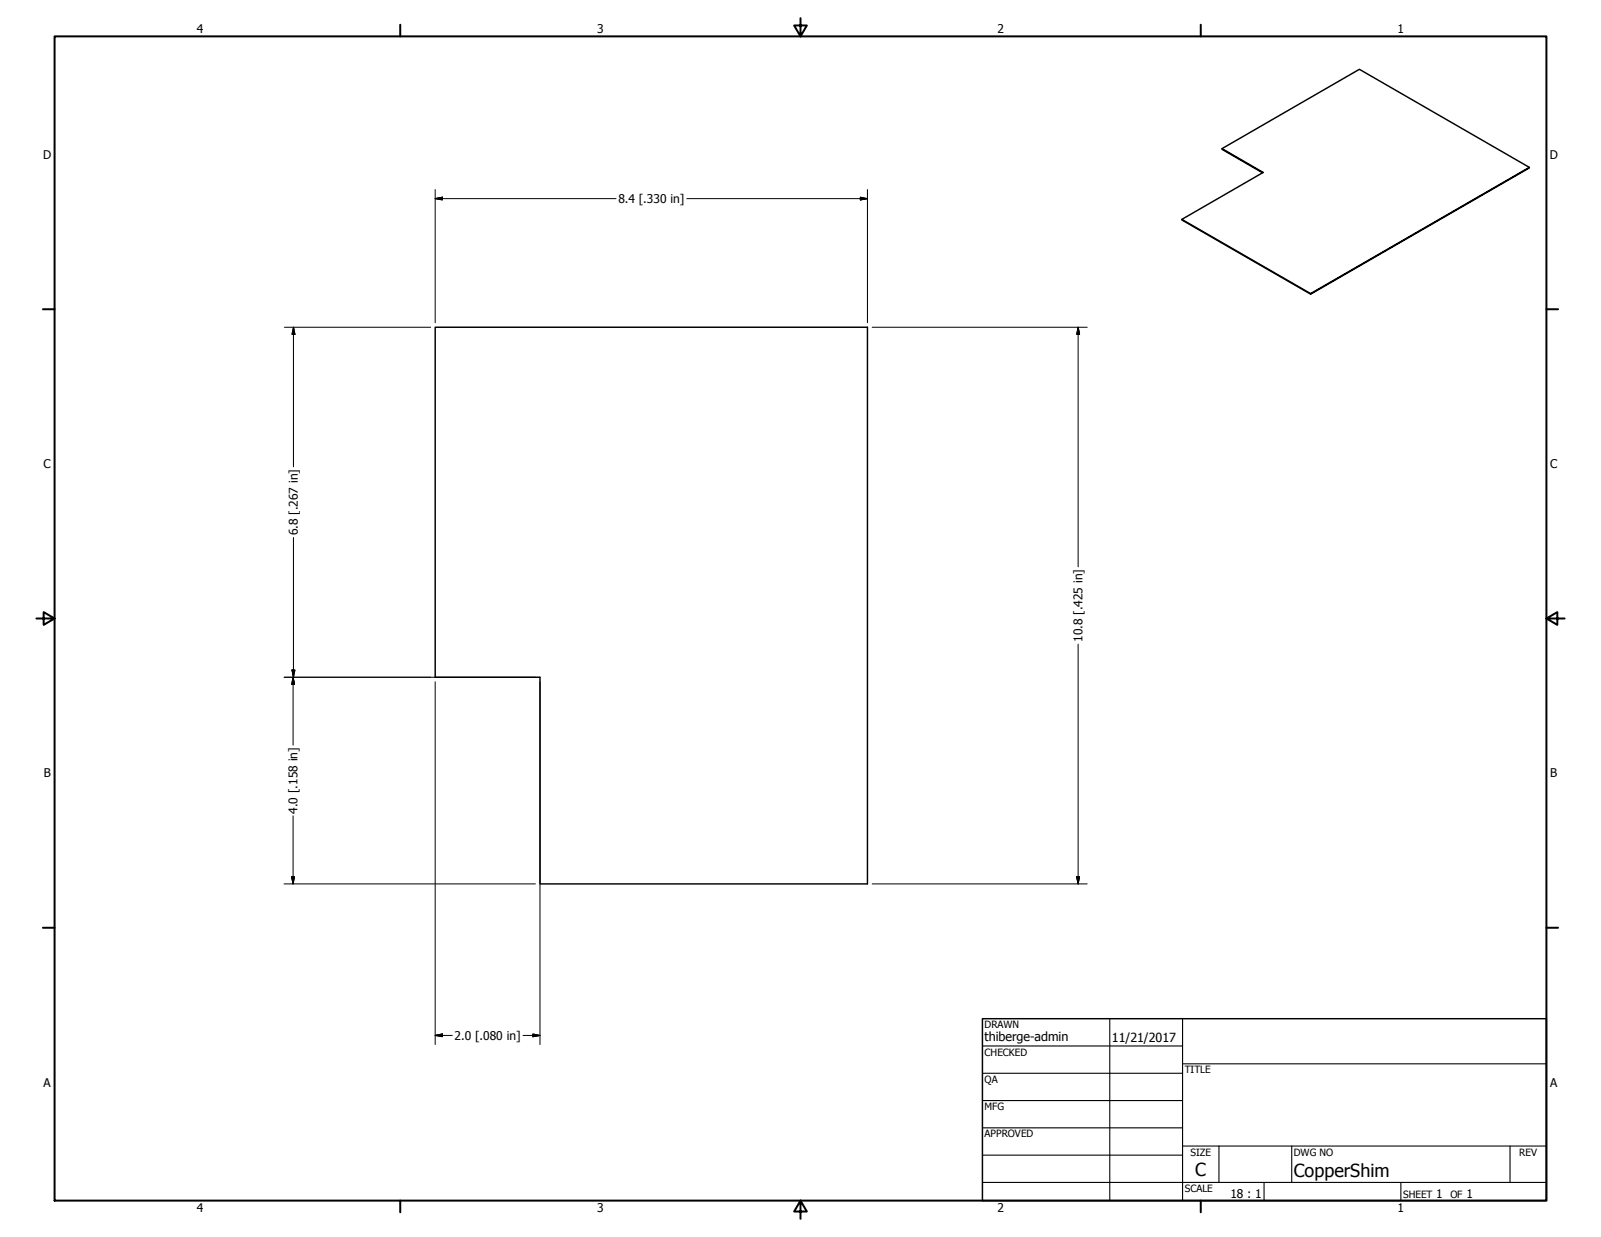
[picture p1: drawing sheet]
<svg xmlns="http://www.w3.org/2000/svg" width="559mm" height="432mm" viewBox="0 0 559 432" stroke-linecap="round" stroke-linejoin="round" font-family="sans-serif">
<!-- layer: Visible (ANSI) -->
<path d="M426.5 51.9l48-27.7 59.3 34.2M412.5 76.6l45 26.1M440.7 60.3l-14.2-8.2v-.2l14.4 8.3-28.4 16.4 45 25.9M151.9 114.2h150.9v194.3h-114.3v-72.1h-36.6zM457.5 102.5l76.3-44.1-76.3 44.3z" fill="none" stroke="#000" stroke-width=".51"/>
<!-- layer: Border (ANSI) -->
<g fill="none" stroke="#000" stroke-width=".7">
<path d="M19 12.7h520.8v406.4h-520.8zM139.7 8.6v4.1M279.4 6.3v6.4l-2.2-3.8h4.4l-2.2 3.8M419.1 8.6v4.1M15 107.9h4M539.8 107.9h4M12.7 215.9h6.3l-3.8-2.2v4.4l3.8-2.2M539.8 215.9l3.8 2.2v-4.4l-3.8 2.2h6.3M15 323.8h4M539.8 323.8h4M139.7 419.1v4.1M279.4 419.1l2.2 3.8h-4.4l2.2-3.8v6.3"/>
<path d="M419.1 419.1v4.1"/>
</g>
<!-- layer: Title (ANSI) -->
<g fill="none" stroke="#000" stroke-width=".38">
<path d="M387.3 355.6v63.5M412.7 355.6v63.5M342.9 365.1h69.8M342.9 374.6h69.8M412.7 371.3h127.1M342.9 384.2h69.8M342.9 393.7h69.8M342.9 412.7h196.9M342.9 403.2h69.8M412.7 400h127.1M425.4 400v12.7M441.2 412.7v6.4"/>
<path d="M450.8 400v12.7M488.9 412.7v6.4M527 400v12.7"/>
</g>
<path d="M342.9 355.6h196.9v63.5h-196.9z" fill="none" stroke="#000" stroke-width=".51"/>
<!-- layer: Dimension (ANSI) -->
<g fill="none" stroke="#000" stroke-width=".35">
<path d="M151.9 69.3l2.5-.5v1zM151.9 69.3h63.1M151.9 66.2v46.4M239.7 69.3h63.1M300.3 68.8l2.5 .5-2.5 .5zM302.8 66.2v46.4M99.3 114.2h51M102.4 114.2l.5 2.5h-1zM102.4 114.2v48.7M304.4 114.2h75.1M376.3 114.2l.5 2.5h-1zM376.3 114.2v83.7"/>
<path d="M102.4 187.6v48.8M99.1 236.4h87.8M101.9 233.9h1l-.5 2.5zM102.3 236.4l.5 2.5h-1zM102.3 236.4v23.7M151.9 238v126.6M188.5 238v126.6M376.3 224.9v83.6M102.3 284.8v23.7M99.1 308.5h87.8M101.8 306.1h1l-.5 2.4zM304.4 308.5h75.1"/>
<path d="M375.8 306.1h1l-.5 2.4zM151.9 361.4l2.5-.5v1zM151.9 361.4h6M182.6 361.4h5.9M186 360.9l2.5 .5-2.5 .5z"/>
</g>
<g fill="#000" stroke="#000" stroke-width=".35">
<path d="M151.9 69.3l2.5-.5zM151.9 69.3l2.5-.5v1zM300.3 69.8l2.5-.5zM300.3 68.8l2.5 .5-2.5 .5zM102.4 114.2l.5 2.5zM102.4 114.2l.5 2.5h-1zM376.3 114.2l.5 2.5zM376.3 114.2l.5 2.5h-1zM101.9 233.9l.5 2.5zM101.9 233.9h1l-.5 2.5zM102.3 236.4l.5 2.5zM102.3 236.4l.5 2.5h-1z"/>
<path d="M101.8 306.1l.5 2.4zM101.8 306.1h1l-.5 2.4zM375.8 306.1l.5 2.4zM375.8 306.1h1l-.5 2.4zM151.9 361.4l2.5-.5zM151.9 361.4l2.5-.5v1zM186 361.9l2.5-.5zM186 360.9l2.5 .5-2.5 .5z"/>
</g>
<g font-size="6.3">
<text x="417.2" y="410.6">C</text>
<text x="451.6" y="410.7">CopperShim</text>
</g>
<g font-size="4.4">
<text x="343.7" y="363.5">thiberge-admin</text>
<text x="388.1" y="363.7">11/21/2017</text>
</g>
<g font-size="4.2">
<text x="68.7" y="11.7">4</text>
<text x="208.4" y="11.7">3</text>
<text x="348.1" y="11.7">2</text>
<text x="487.8" y="11.7">1</text>
<text x="15.1" y="55.5">D</text>
<text x="540.9" y="55.5">D</text>
<text x="215.8" y="70.9">8.4 [.330 in]</text>
<text x="15.2" y="163.4">C</text>
<text x="541" y="163.4">C</text>
<text x="103.9" y="186.9" transform="rotate(-90 103.9 186.9)">6.8 [.267 in]</text>
<text x="377.8" y="224.1" transform="rotate(-90 377.8 224.1)">10.8 [.425 in]</text>
<text x="15.3" y="271.4">B</text>
<text x="541.1" y="271.4">B</text>
<text x="103.8" y="284" transform="rotate(-90 103.8 284)">4.0 [.158 in]</text>
<text x="158.7" y="363">2.0 [.080 in]</text>
<text x="15.2" y="379.3">A</text>
<text x="541" y="379.3">A</text>
<text x="429.5" y="418.3">18 : 1</text>
<text x="501.3" y="418.3">1</text>
<text x="511.8" y="418.3">1</text>
<text x="68.7" y="423.2">4</text>
<text x="208.4" y="423.2">3</text>
<text x="348.1" y="423.2">2</text>
<text x="487.8" y="423.2">1</text>
</g>
<g font-size="3.5">
<text x="343.7" y="358.9">DRAWN</text>
<text x="343.7" y="368.5">CHECKED</text>
<text x="413.5" y="374.6">TITLE</text>
<text x="343.7" y="378">QA</text>
<text x="343.7" y="387.5">MFG</text>
<text x="343.7" y="397.1">APPROVED</text>
<text x="415.5" y="403.4">SIZE</text>
<text x="451.6" y="403.4">DWG NO</text>
<text x="530.3" y="403.4">REV</text>
<text x="413.5" y="416.1">SCALE</text>
<text x="489.7" y="418.3">SHEET</text>
<text x="506.2" y="418.3">OF</text>
</g>
</svg>
